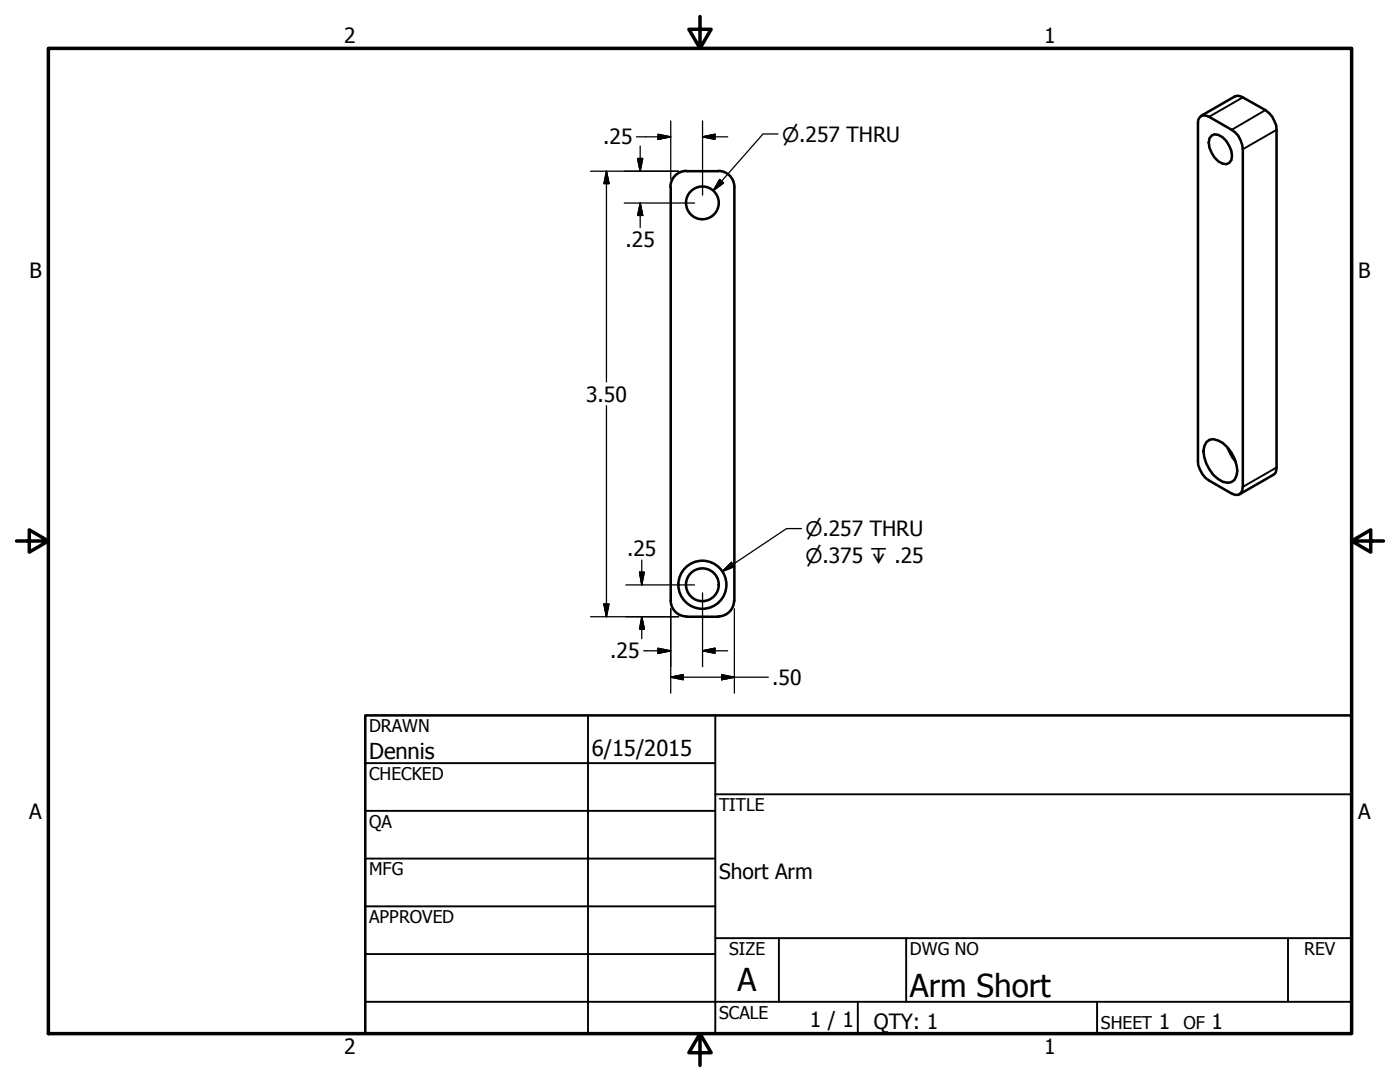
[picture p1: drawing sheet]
<svg xmlns="http://www.w3.org/2000/svg" width="279mm" height="216mm" viewBox="0 0 279 216" stroke-linecap="round" stroke-linejoin="round" font-family="sans-serif">
<!-- layer: Visible (ANSI) -->
<g fill="none" stroke="#000" stroke-width=".51">
<path d="M246.4 19.2l.6-.1 1 .3 4.5 2.6a4.8 4.8 0 0 1 2.3 3.9v67.4l-.3 1.1-.4 .3M133.9 37.3v82.6M137 34.1a3.2 3.2 0 0 0-3.2 3.2M137 34.2h6.4M143.4 34.1a3.2 3.2 0 0 1 3.2 3.2v82.6M239.1 24.6v67.4a5 5 0 0 0 2.2 3.9l4.5 2.6 .7 .2a1.35 1.35 0 0 0 1.5-1.5v-67.4M241.3 23.3l4.5 2.6M241.8 27.1l.6-.3a4.3 4.3 0 0 1 3.3 5.1l-.4 .6-.6 .3a4.3 4.3 0 0 1-3.3-5.2zM240.7 88.3l.7-.5a3.7 3.7 0 0 1 3.6 1.5 7.8 7.8 0 0 1 2 4.6l-.2 1a1.86 1.86 0 0 1-2.8 1.2 7.5 7.5 0 0 1-3.8-6.1l.1-1zM245 89.3l.9 1.9 .7 .9M133.9 119.9a3.1 3.1 0 0 0 3.1 3.1M146.5 119.9a3.1 3.1 0 0 1-3.1 3.1"/>
<path d="M137 123.1h6.4"/>
<circle cx="140.2" cy="40.5" r="3.3"/>
<circle cx="140.2" cy="116.7" r="3.3"/>
<circle cx="140.2" cy="116.7" r="4.8"/>
</g>
<!-- layer: Visible Narrow (ANSI) -->
<path d="M248 19.4l-6.7 3.9M252.5 22l-6.7 3.9M254.8 25.9l-6.8 3.9M254.8 93.3l-6.8 3.9" fill="none" stroke="#000" stroke-width=".38"/>
<path d="M246.4 19.2l-6.7 3.9M241.3 23.3a1.36 1.36 0 0 0-1.6-.1 1.36 1.36 0 0 0-.6 1.4M245.8 25.9a4.5 4.5 0 0 1 2.2 3.9M254.1 94.7l-6.7 3.9" fill="none" stroke="#000" stroke-width=".51"/>
<!-- layer: Border (ANSI) -->
<path d="M9.7 9.7h260v196.5h-260zM139.7 3.3v6.4l-2.2-3.9h4.4l-2.2 3.9M3.3 107.9h6.4l-3.9-2.2v4.5l3.9-2.3M269.7 107.9l3.9 2.3v-4.5l-3.9 2.2h6.4M139.7 206.2l2.2 3.9h-4.4l2.2-3.9v6.4" fill="none" stroke="#000" stroke-width=".7"/>
<!-- layer: Title (ANSI) -->
<g fill="none" stroke="#000" stroke-width=".38">
<path d="M72.9 152.3h69.8M117.3 142.7v63.5M142.7 158.5h127M142.7 142.7v63.5M72.9 161.8h69.8M72.9 171.3h69.8M72.9 199.9h196.8M72.9 180.8h69.8M72.9 190.4h69.8M142.7 187.2h127M155.4 187.2v12.7M171.2 199.9v6.3"/>
<path d="M180.8 187.2v12.7M218.9 199.9v6.3M257 187.2v12.7"/>
</g>
<path d="M72.9 142.7h196.8v63.5h-196.8z" fill="none" stroke="#000" stroke-width=".51"/>
<!-- layer: Dimension (ANSI) -->
<g fill="none" stroke="#000" stroke-width=".25">
<path d="M117.9 34.2h17.5M121 34.2l.5 2.4h-1zM121 34.2v42M127 27.3h6.9M127.3 31.6h1l-.5 2.6zM127.8 29.1v5.1M131.3 26.8l2.6 .5-2.6 .5zM133.9 24.1v11.7M140.2 27.3l2.5-.5v1zM140.2 27.3h5M140.2 24.1v14.8M124.6 40.5h14"/>
<path d="M127.8 40.5l.5 2.5h-1zM127.8 40.5v4.9M121 81v42.1M124.9 116.7h13.7M127.6 114.2h1l-.5 2.5zM128.1 111.8v4.9M140.2 118.3v14.7M117.9 123.1h17.5M120.5 120.5h1l-.5 2.6zM128.1 123.1l.5 2.4h-1zM128.1 123.1v4.3M128.5 129.9h5.4"/>
<path d="M131.3 129.3l2.6 .6-2.6 .5zM133.9 135.1l2.4-.5v1zM133.9 135.1h19.5M133.9 121.5v16.8M140.2 129.9l2.5-.6v1.1zM140.2 129.9h5M144 134.6l2.6 .5-2.6 .5zM146.6 121.5v16.8"/>
</g>
<g fill="#000" stroke="#000" stroke-width=".25">
<path d="M121 34.2l.5 2.4zM121 34.2l.5 2.4h-1zM127.3 31.6l.5 2.6zM127.3 31.6h1l-.5 2.6zM131.3 27.8l2.6-.5zM131.3 26.8l2.6 .5-2.6 .5zM140.2 27.3l2.5-.5zM140.2 27.3l2.5-.5v1zM127.8 40.5l.5 2.5zM127.8 40.5l.5 2.5h-1zM127.6 114.2l.5 2.5zM127.6 114.2h1l-.5 2.5z"/>
<path d="M120.5 120.5l.5 2.6zM120.5 120.5h1l-.5 2.6zM128.1 123.1l.5 2.4zM128.1 123.1l.5 2.4h-1zM131.3 130.4l2.6-.5zM131.3 129.3l2.6 .6-2.6 .5zM133.9 135.1l2.4-.5zM133.9 135.1l2.4-.5v1zM140.2 129.9l2.5-.6zM140.2 129.9l2.5-.6v1.1zM144 135.6l2.6-.5zM144 134.6l2.6 .5-2.6 .5z"/>
</g>
<!-- layer: Symbol (ANSI) -->
<path d="M143.6 35.8l.8 .7-2 1.5zM155.3 26.7h-3l-9.9 11.3M144.1 114l1.9-1.8 .5 .9zM160 105.5h-3l-12.9 8.5" fill="none" stroke="#000" stroke-width=".25"/>
<path d="M143.6 35.8l-1.2 2.2zM143.6 35.8l.8 .7-2 1.5zM146 112.2l-1.9 1.8zM144.1 114l1.9-1.8 .5 .9z" fill="#000" stroke="#000" stroke-width=".25"/>
<g font-size="6.3">
<text x="147.2" y="197.7">A</text>
<text x="181.6" y="199">Arm Short</text>
</g>
<g font-size="4.4">
<text x="73.7" y="151.4">Dennis</text>
<text x="118.1" y="150.8">6/15/2015</text>
</g>
<g font-size="4.2">
<text x="68.7" y="8.6">2</text>
<text x="208.4" y="8.6">1</text>
<text x="120.4" y="28.8">.25</text>
<text x="124.8" y="49.3">.25</text>
<text x="5.9" y="55.5">B</text>
<text x="271.1" y="55.5">B</text>
<text x="117" y="80.1">3.50</text>
<text x="125.2" y="110.9">.25</text>
<text x="121.8" y="131.4">.25</text>
<text x="154.1" y="136.7">.50</text>
<text x="5.8" y="163.4">A</text>
<text x="271" y="163.4">A</text>
<text x="143.5" y="175.5">Short Arm</text>
<text x="161.6" y="204.9">1 / 1</text>
<text x="174.4" y="205.2">QTY: 1</text>
<text x="231.3" y="205.4">1</text>
<text x="241.8" y="205.4">1</text>
<text x="68.7" y="210.3">2</text>
<text x="208.4" y="210.3">1</text>
</g>
<g font-size="4">
<text x="156.1" y="28.3">⌀.257 THRU</text>
<text x="160.8" y="107">⌀.257 THRU</text>
<text x="160.8" y="112.3">⌀.375 ↧ .25</text>
</g>
<g font-size="3.5">
<text x="73.7" y="146">DRAWN</text>
<text x="73.7" y="155.6">CHECKED</text>
<text x="143.5" y="161.8">TITLE</text>
<text x="73.7" y="165.2">QA</text>
<text x="73.7" y="174.7">MFG</text>
<text x="73.7" y="184.2">APPROVED</text>
<text x="145.5" y="190.6">SIZE</text>
<text x="181.6" y="190.6">DWG NO</text>
<text x="260.3" y="190.5">REV</text>
<text x="143.5" y="203.3">SCALE</text>
<text x="219.7" y="205.4">SHEET</text>
<text x="236.2" y="205.4">OF</text>
</g>
</svg>
